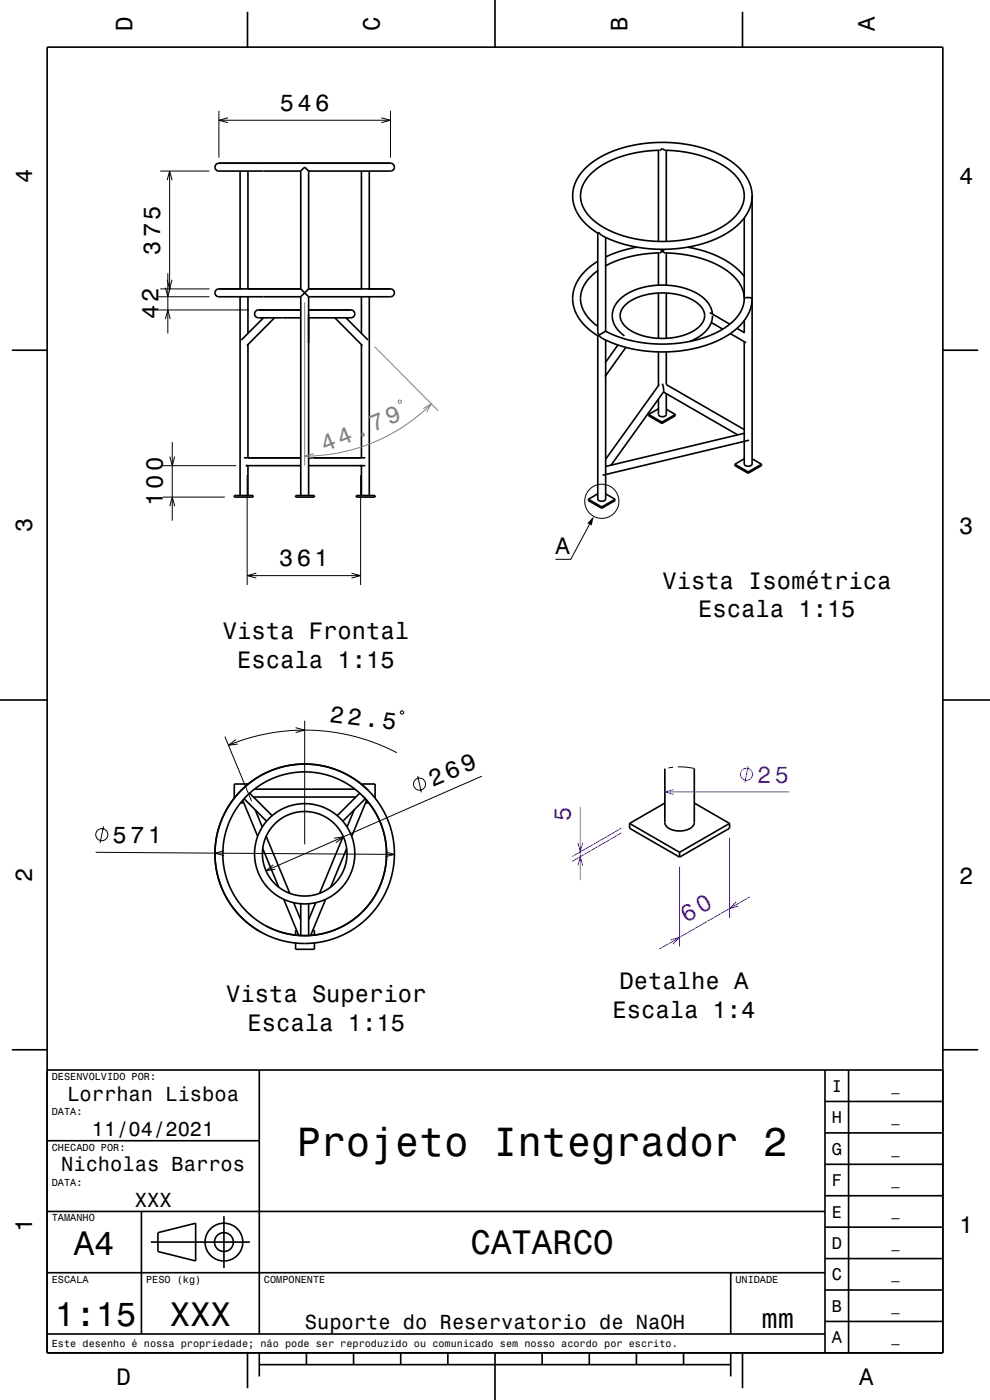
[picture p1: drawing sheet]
<svg xmlns="http://www.w3.org/2000/svg" width="210mm" height="297mm" viewBox="0 0 210 297" stroke-linecap="round" stroke-linejoin="round" font-family="sans-serif">
<g fill="none" stroke="#000" stroke-width=".21">
<path d="M34 36.3h10.4M35.5 38.2l.5-1.9 .5 1.9M36 36.3v25M46.4 23.5v10M46.4 25.5h36.4M48.4 25l-2 .5 2 .5M80.9 25l1.9 .5-1.9 .5M82.8 23.5v10M35.5 59.4l.5 1.9 .5-1.9M35.6 58v12.8M33.6 65.8h19.2M33.6 63h10.8"/>
<path d="M34 61.3h10.4M35.1 67.7l.5-1.9 .5 1.9M35.1 61l.5 2 .5-2M34.5 98.8h15.6M36 96.9l.5 1.9 .6-1.9M36.5 93.8v16.7M34.5 105.5h13.2M36 107.4l.5-1.9 .6 1.9M52.4 100.8v23.3M76.5 100.8v23.3M125 111.2l-3.9 7.5h-3.3M52.4 122.1h24.1"/>
<path d="M54.4 121.6l-2 .5 2 .5M74.6 121.6l1.9 .5-1.9 .5M47.7 156.3l5.7 13.7M48.5 158.1l4.1-1.5 4.9-1.1 4.7-.5 4.3-.1 4.4 .5 4.7 .9 4.3 1.4 4.3 2M50 156.9l-1.5 1.2 1.9-.3M62.7 154.4l1.9 .5-1.9 .5M64.6 152.9v26.2M84.9 151l.5-.2 .2 .5-.5 .2zM22 175.3l-.8 3.5M70.9 177.8l1.9-.3-1.5 1.3M88.6 164.6l.8 3.5M102.2 164.7l-45.8 20"/>
<path d="M141.1 163.1h-.1M142.8 162.8l-1 .1M143.8 162.7l1.7 .1 1.8 .2M20.3 180.8l63.4 .5M47.5 180.5l-1.9 .5 1.9 .5M58 183.5l-1.6 1.2 2-.3M81.7 180.7l2 .6-2 .5"/>
<circle cx="127.7" cy="106.3" r="3.6"/>
<circle cx="21.6" cy="177.1" r="1.28"/>
<circle cx="89" cy="166.4" r="1.28"/>
</g>
<path d="M64.6 64.1v34.6M79.5 73.6l13.4 13.5M66.6 96.2l-2 .5 2 .6M84.6 84.9l.5 .1v.5h-.6zM89.8 86.7l1.7-1-1 1.7M91.5 85.7l-2.6 2.4-3.1 2.2-3.2 1.9-3.4 1.6-3.7 1.4-3.7 .9-3.7 .5-3.5 .1" fill="none" stroke="#808080" stroke-width=".21"/>
<g fill="none" stroke="#8000ff" stroke-width=".21">
<path d="M122.6 178.8l.5 1.9 .5-1.9M123.1 171.2v15.5M131.8 176.7l-10.4 6M131.8 175.7l-10.4 6M141 166v6.5M141 168h26.4M143 167.5l-2 .5 2 .5M154.8 177.7v17M158.7 162.5l-.7 3.5M122.6 183.7l.5-2 .5 2M142.2 199.4l2-.5-1.5 1.4M144.2 183.8v17.1"/>
<path d="M156.2 191.3l-1.4 1.4 1.9-.5M159.1 190.2l-19.3 11.2"/>
<circle cx="158.4" cy="164.3" r="1.28"/>
</g>
<g fill="none" stroke="#000" stroke-width=".35">
<path d="M10 10h190v277h-190zM52.5 2.5v7.5M105 0v10M157.5 2.5v7.5M50.9 36.3v25M52.6 36.3v25M63.8 36.3l.8-.8 .9 .8M63.8 36.3h-17.4a.83 .83 0 0 1-.8-.8 .83 .83 0 0 1 .8-.9h36.4a.83 .83 0 0 1 .9 .9 .83 .83 0 0 1-.9 .8h-17.3M63.8 36.3v25M65.5 36.3v25M76.7 36.3v25M78.3 36.3v25"/>
<path d="M125.3 36.9a21.7 21.7 0 0 1 14.5-5h.1a.74 .74 0 0 1 1.2 0l2.9 .2 2.7 .4 2.6 .7 2.3 .9a10.3 10.3 0 0 1 6 5.8l.2 1.1a7.4 7.4 0 0 1-3.9 6.7l-2.2 1.2-2.3 1-3 .8-3 .4-3.3 .1-3-.2-3.4-.6-2.7-.8a12.3 12.3 0 0 1-7.2-5.5l-.5-1.3a6.2 6.2 0 0 1 2-5.9zM139.7 31.9v19.3M141.3 31.9v19.3M126.8 49.5v20.8l.2 .8M126.8 57.4l-1.6 1.4-1.1 1.4a6 6 0 0 0 1.5 8.1l1.2 .9M126.8 55.4a9.6 9.6 0 0 0-5.3 7.8l.3 2.3 1.1 2.1 1.6 1.9 2.3 1.7M128.5 50.4v19.9M135.1 52.4l-3.2 .8-3.4 1.3M139.7 53.7v6.8M140.1 52.9l.4 .4M140.5 53.3l.6 .4 3.2 .2 3 .5 2.5 .8 1.8 .7a10.1 10.1 0 0 1 6 5.9l.3 1.5M140.5 53.3l-.6 .3-3.2 .3-3.3 .6-2.5 .8-2.4 1.1"/>
<path d="M140.9 52.9l-.4 .4M141.3 53.7v6.8M145.9 52.4l3.1 .8 2.6 .9a15.2 15.2 0 0 1 6.3 4.5M157.9 46.2v17.1M159.5 41.6v56.8a.96 .96 0 0 1-1.6 0v-25.9M159.5 41.6v.2a10.1 10.1 0 0 1-5.9 8 29.2 29.2 0 0 1-26.2 0 .46 .46 0 0 0-.6-.3M159.5 41.6l-.2-1.8-.7-1.7-1.1-1.7-1.4-1.4a25.3 25.3 0 0 0-16.1-4.8l-3.5 .3-3.7 .7-3.3 1.1-2.9 1.5a9.5 9.5 0 0 0-5.1 7.6l.3 2.3 1.1 2.1 1.6 2 2.3 1.7M2.5 74.3h7.5M50.9 63v42.1M52.6 63v7.7M52.6 73.1v24M55.9 67.4l-4.7 4.7"/>
<path d="M58.2 67.4l-5.8 5.9M63.8 61.3l.8 .8M63.8 61.3h-17.4a.83 .83 0 0 0-.8 .8 .83 .83 0 0 0 .8 .9h17.4M63.8 65.8h-9a.83 .83 0 0 0-.8 .8 .83 .83 0 0 0 .8 .8h9M63.8 63v42.1M64.6 62.1l-.8 .9M64.6 62.1l.9 .9M65.5 61.3l-.9 .8M65.5 61.3h17.3a.83 .83 0 0 1 .9 .8 .83 .83 0 0 1-.9 .9h-17.3M65.5 65.8h8.9a.83 .83 0 0 1 .9 .8 .83 .83 0 0 1-.9 .8h-8.9M65.5 63v42.1M71 67.4l5.9 5.9"/>
<path d="M73.4 67.4l4.7 4.7M76.7 63v7.7M76.7 73.1v24M78.3 63v42.1M126.8 71.2v34.7a.96 .96 0 0 0 1.7 0v-33.8M127 71.1l-.2 .1M128.5 70.3l-1.5 .8M131.1 73.2l-2.6 3.6M132.7 64.7l.3-.3a13.7 13.7 0 0 1 15.1 0 3.1 3.1 0 0 1-.3 5.4 13.9 13.9 0 0 1-14.7-.1 3 3 0 0 1-.4-5zM132.8 73.7l-4.5 6.2M133.9 72.1l-.1 .1M139.7 62.2v9.6"/>
<path d="M139.7 74.7v7.1M141.3 62.2v9.6M141.3 74.7v6.9l16.6 9.5M150.5 66.3l4.3 2.5M150.9 68.4l2.4 1.4M151.1 66.6a6.6 6.6 0 0 0-4.7-5.1 15.6 15.6 0 0 0-14.4 1.6l-1.5 1.6a4.7 4.7 0 0 0 2 6.5M151.1 67a6.1 6.1 0 0 1-4.1 5.2l-.7 .2M154.9 70.8l3.4 1.9M156.3 69.7l1.6 .9M157.9 63.3l.9-.2a.55 .55 0 0 1 .7 .1 .55 .55 0 0 1 0 .7 10.3 10.3 0 0 1-5.9 7.7 29.2 29.2 0 0 1-26.2 0l-.4-.5M157.9 63.3a8.5 8.5 0 0 1-5.1 6.8l-2.6 1.2-2.9 .9-2.9 .6-3.7 .2-3.3-.2-3.3-.5-3-.9-2.6-1.1M157.9 68v2.7"/>
<path d="M200 74.3h7.5M51.8 97.1h12M52.1 98.8h11.7M52.6 98.8v6.3M65.5 97.1h12M65.5 98.8h12M76.7 98.8v6.3M137.6 87.9l2.8 1.7M137.6 87.9v.3l2.8 1.6M139.7 86.7l-2.1 1.2M139.8 81.6l-11.3 15.8M140.4 89.6v.2"/>
<path d="M140.5 81.4l.3 1.7M140.7 83.2l15.8 9.1M140.8 83.1l-11.2 15.6M141.3 83.5v4.4a.96 .96 0 0 1-1.6 0v-3.2M141.3 86.8l1.9 1.1M143.2 87.9l-2.8 1.7M143.2 87.9v.3l-2.8 1.6M155.9 98.5l2.8 1.6M155.9 98.5v.3l2.8 1.6M157.9 97.3l-2 1.2M157.9 91.9l-29.4 7.1M158.9 93.4l-31.1 7.4"/>
<path d="M159.5 97.3l2 1.2M161.5 98.5l-2.8 1.6M161.5 98.5v.3l-2.8 1.6M49.7 105.1h4v.4h-4zM62.7 105.1h4v.4h-4zM75.6 105.1h4v.4h-4zM124.8 105.9l2.8 1.7M124.8 105.9v.3l2.8 1.6M126.8 104.8l-2 1.1M127.6 107.6v.2M128.5 104.8l2 1.1M130.5 105.9l-2.9 1.7"/>
<path d="M130.5 105.9v.3l-2.9 1.6M158.7 100.1v.3M0 148.5h10M200 148.5h10M51 170.3h.7M51.2 167.7l-1.8 2-1.6 2.6-1.1 2.5-.7 2.4-.4 2.7 .1 3 .4 2.5 .9 2.8 1.2 2.5 1.5 2.3 1.9 2 2.3 1.9 2.4 1.3 2.6 1.1 2.6 .6 3 .3 2.9-.2 2.7-.6 2.5-1 2.4-1.3 2.2-1.7 1.9-2 1.7-2.2 1.3-2.6 .9-2.4 .5-2.9 .1-3-.3-2.8-.8-2.8-1.1-2.6-1.5-2.3-1.8-2.1M51.2 167.7l3-2.5 3.1-1.6 3.6-1.1 3.7-.4 3.7 .3 3.6 1.1 3.3 1.8 2.9 2.4M51.2 167.7h.1M51.5 169.8l3.2 7.6M51.8 169.4l4.7 4.8M52.7 166.3h-3v3M53 168.3l4.7 4.7"/>
<path d="M53.8 169.1h21.7M54 167.4h21.3M54.1 171.8l1.5 3.6M56.5 177.4l5 12.1M72.8 177.4l-5 12.1M75.1 171.8l-1.5 3.6M76.3 168.3l-4.8 4.7M76.6 166.3h3v3M77.5 169.4l-4.8 4.8M77.5 170.3h.7M77.8 169.8l-3.2 7.6M78.1 167.7h.1"/>
<path d="M78.1 167.7l-1.7-1.5-1.6-1.2-3.4-1.7-2.1-.6-2-.4-3.7-.2-2 .2-2.2 .5-1.9 .7-2 .9-3.3 2.3-2.7 2.9-2 3.2-.8 1.9-.6 2.1-.4 2-.1 2.2 .4 4 .5 1.9 .8 2.1 2 3.5 1.3 1.5 1.6 1.6 3.3 2.2M133.5 174.7l10.7 6.1M133.5 174.7v1l10.7 6.1M141 170.4l-7.5 4.3M147.3 163v11.5a2.68 2.68 0 0 1-3.1 1.8 2.79 2.79 0 0 1-3.2-1.8v-11.4M147.3 170.4l7.5 4.3M154.8 174.7l-10.6 6.1M154.8 174.7v1l-10.6 6.1M55.7 180l3.4 8.2M60.2 190.8l3.2 7.6M62.3 191.5l1.5 3.6M62.9 197.4h-.2v1"/>
<path d="M63.8 191.7v6.8M65.5 191.7v6.8M66.3 197.4h.4v1M67 191.5l-1.5 3.6M69.1 190.8l-3.2 7.6M73.5 180l-3.4 8.2M144.2 180.8v1M66.7 200v1.4h-4v-1.3M2.5 222.7h7.5M10 227h190M55 227v56M175 233.7h25"/>
<path d="M175 227v60M180 227v60M200 222.7h7.5M10 257h165M10 242h45M30 257v26M47.5 258v11M175 253.7h25M175 247h25M175 240.3h25M10 270h165M32 263.5h21"/>
<path d="M33.5 261.5l8-2v8l-8-2zM155 270v13M175 273.7h25M175 267h25M175 260.3h25M10 283h165M52.5 287v7.5M55 289.5h100M55 287v5M65 287v2.5M75 287v2.5M85 287v2.5"/>
<path d="M95 287v2.5M105 287v10M115 287v2.5M125 287v2.5M135 287v2.5M145 287v2.5M155 287v5M157.5 287v7.5M175 280.3h25"/>
<circle cx="64.6" cy="181.1" r="17.4"/>
<circle cx="64.6" cy="181.1" r="9"/>
<circle cx="64.6" cy="181.1" r="10.6"/>
<circle cx="47.5" cy="263.5" r="2"/>
<circle cx="47.5" cy="263.5" r="4"/>
</g>
<g fill="#000">
<path d="M52.2 98.6h.4v.4h-.4z" fill-rule="evenodd"/>
<path d="M76.3 98.6h.4v.4h-.4z" fill-rule="evenodd"/>
<path d="M125.9 109.5l-.4 2-.9-.5z" fill-rule="evenodd"/>
</g>
<text font-size="8.6" x="63" y="245.1">Projeto Integrador 2</text>
<g font-size="7.2">
<text x="15.7" y="266.3">A4</text>
<text x="99.8" y="266.1">CATARCO</text>
<text x="11.7" y="281.3">1:15</text>
<text x="36" y="281.3">XXX</text>
</g>
<text font-size="5.8" x="161.5" y="281.6">mm</text>
<text font-size="5.1" x="91.8" y="167" transform="rotate(-23 91.8 167)">269</text>
<text font-size="5.1" fill="#8000ff" x="145.5" y="195.8" transform="rotate(-30 145.5 195.8)">60</text>
<g font-size="5">
<text x="28.1" y="6.5" transform="rotate(-90 28.1 6.5)">D</text>
<text x="80.6" y="6.5" transform="rotate(-90 80.6 6.5)">C</text>
<text x="133.1" y="6.5" transform="rotate(-90 133.1 6.5)">B</text>
<text x="185.6" y="6.5" transform="rotate(-90 185.6 6.5)">A</text>
<text x="59.4" y="23.5">546</text>
<text x="6.8" y="38.7" transform="rotate(-90 6.8 38.7)">4</text>
<text x="203.5" y="39">4</text>
<text x="34" y="54" transform="rotate(-90 34 54)">375</text>
<text x="33.6" y="67.7" transform="rotate(-90 33.6 67.7)">42</text>
<text x="34.5" y="107.4" transform="rotate(-90 34.5 107.4)">100</text>
<text x="6.8" y="112.9" transform="rotate(-90 6.8 112.9)">3</text>
<text x="203.5" y="113.2">3</text>
<text x="117.8" y="117.5">A</text>
<text x="59.2" y="120.1">361</text>
<text x="140.5" y="124.8">Vista Isométrica</text>
<text x="148.1" y="130.9">Escala 1:15</text>
<text x="47.3" y="135.6">Vista Frontal</text>
<text x="50.3" y="141.7">Escala 1:15</text>
<text x="69.9" y="153.2" transform="rotate(7 69.9 153.2)">22.5</text>
<text x="23.9" y="178.8" transform="rotate(1 23.9 178.8)">571</text>
<text x="6.8" y="187.1" transform="rotate(-90 6.8 187.1)">2</text>
<text x="203.5" y="187.4">2</text>
<text x="131.4" y="209.8">Detalhe A</text>
<text x="48" y="212.6">Vista Superior</text>
<text x="129.9" y="215.9">Escala 1:4</text>
<text x="52.5" y="218.7">Escala 1:15</text>
<text x="6.8" y="261.3" transform="rotate(-90 6.8 261.3)">1</text>
<text x="203.5" y="261.6">1</text>
<text x="24.7" y="293.8">D</text>
<text x="182.2" y="293.8">A</text>
</g>
<text font-size="5" fill="#808080" x="68.9" y="95.9" transform="rotate(-22 68.9 95.9)">44.79</text>
<g font-size="5" fill="#8000ff">
<text x="160.6" y="166">25</text>
<text x="121.1" y="174.2" transform="rotate(-90 121.1 174.2)">5</text>
</g>
<g font-size="4.3">
<text x="14.3" y="233.5">Lorrhan Lisboa</text>
<text x="19.5" y="241">11/04/2021</text>
<text x="13" y="248.5">Nicholas Barros</text>
<text x="28.6" y="256">XXX</text>
<text x="64.7" y="282">Suporte do Reservatorio de NaOH</text>
</g>
<g font-size="3.6">
<text x="176.4" y="231.6">I</text>
<text x="176.4" y="238.3">H</text>
<text x="176.4" y="245">G</text>
<text x="176.4" y="251.6">F</text>
<text x="176.4" y="258.3">E</text>
<text x="176.4" y="265">D</text>
<text x="176.4" y="271.6">C</text>
<text x="176.4" y="278.3">B</text>
<text x="176.4" y="285">A</text>
</g>
<g font-size="2.9">
<text x="189.1" y="231.4">_</text>
<text x="189.1" y="238">_</text>
<text x="189.1" y="244.7">_</text>
<text x="189.1" y="251.4">_</text>
<text x="189.1" y="258">_</text>
<text x="189.1" y="264.7">_</text>
<text x="189.1" y="271.4">_</text>
<text x="189.1" y="278">_</text>
<text x="189.1" y="284.7">_</text>
</g>
<g font-size="2.2">
<text x="11" y="229.1">DESENVOLVIDO POR:</text>
<text x="11" y="236.6">DATA:</text>
<text x="11" y="244.1">CHECADO POR:</text>
<text x="11" y="251.6">DATA:</text>
<text x="11" y="259.1">TAMANHO</text>
<text x="11" y="272.1">ESCALA</text>
<text x="31" y="272.1">PESO (kg)</text>
<text x="56" y="272.1">COMPONENTE</text>
<text x="156" y="272.1">UNIDADE</text>
<text x="11" y="285.8">Este desenho é nossa propriedade; não pode ser reproduzido ou comunicado sem nosso acordo por escrito.</text>
</g>
</svg>
